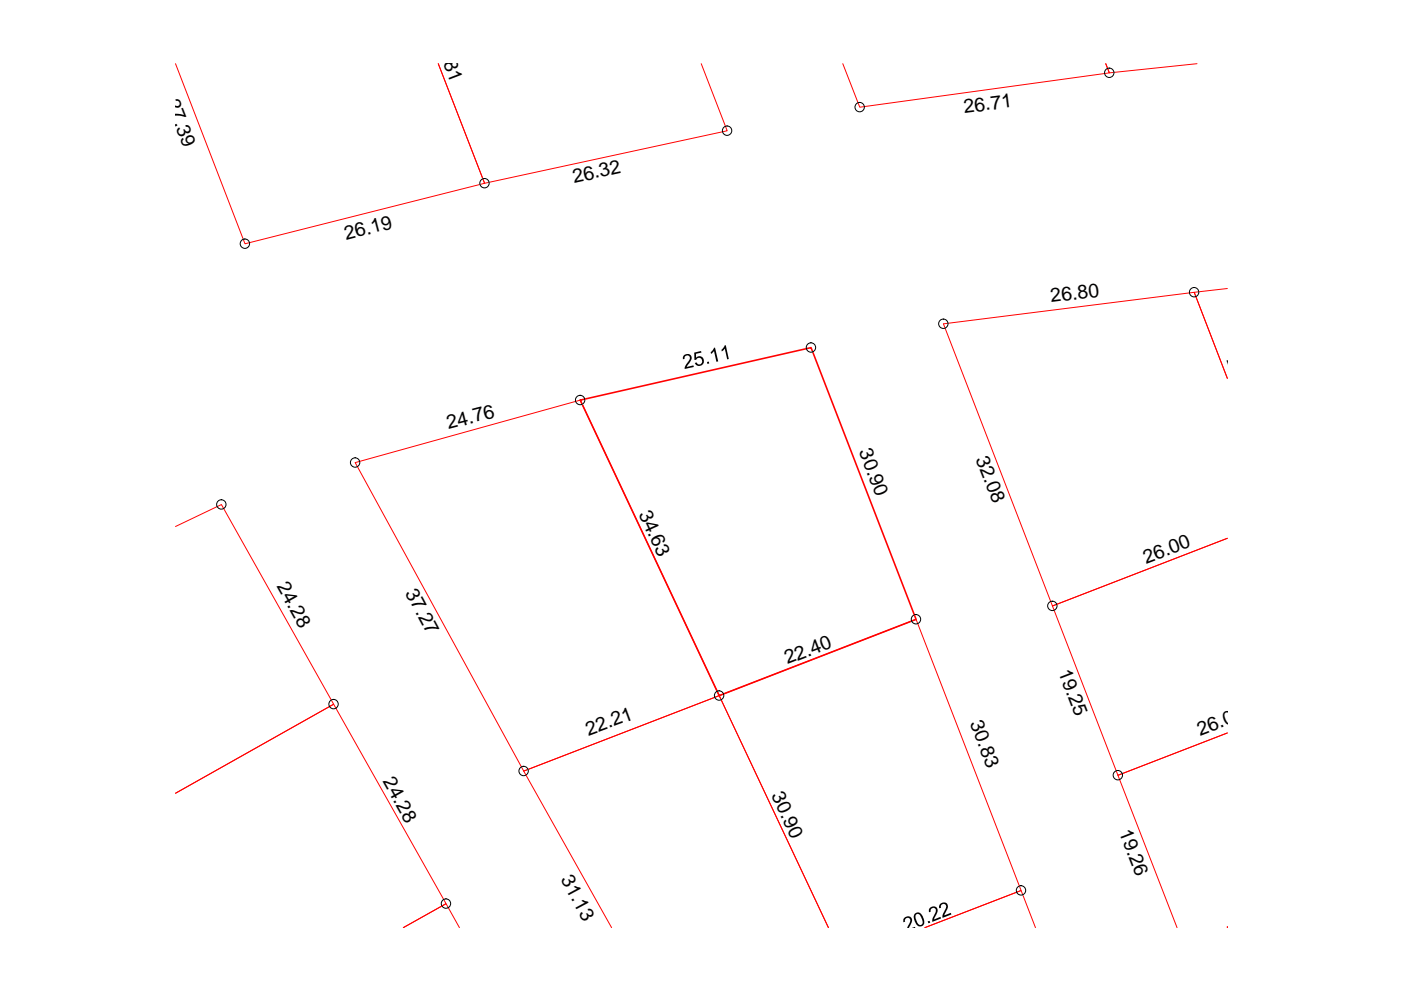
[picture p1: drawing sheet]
<svg xmlns="http://www.w3.org/2000/svg" width="297mm" height="210mm" viewBox="0 0 297 210" stroke-linecap="round" stroke-linejoin="round" font-family="sans-serif">
<path d="M37.2 13.5l14.7 38.2 50.8-12.8-9.8-25.4 9.8 25.4 51.5-11.2-5.5-14.2M178.7 13.5l3.6 9.2 52.9-7.2-.8-2 .8 2 18.6-2M260.2 61.2l-7 .8 7 18.2-7-18.2-53.2 6.7 23.1 59.8 37.1-14.4-37.1 14.4 13.9 35.9 23.2-9-23.2 9 12.6 32.3M75.3 98.1l47.7-13.3 29.5 62.7-41.5 16zM37.2 111.6l9.7-4.6 23.8 42.3-33.5 18.9 33.5-18.9 23.9 42.3-9.1 5.1 9.1-5.1 2.8 5.1M129.7 196.7l-18.7-33.2 41.5-16 23.1 49.2-23.1-49.2 41.7-16.2 22.3 57.5-20.4 7.9 20.4-7.9 3 7.9M260.2 196.7h.1" fill="none" stroke="#f00" stroke-width=".21"/>
<path d="M123 84.8l49-11.1 22.2 57.6-41.7 16.2z" fill="none" stroke="#f00" stroke-width=".34"/>
<g fill="none" stroke="#000" stroke-width=".21">
<circle cx="235.2" cy="15.4" r=".99"/>
<circle cx="102.7" cy="38.8" r=".99"/>
<circle cx="154.2" cy="27.7" r=".99"/>
<circle cx="182.3" cy="22.7" r=".99"/>
<circle cx="51.9" cy="51.7" r=".99"/>
<circle cx="171.9" cy="73.7" r=".99"/>
<circle cx="200" cy="68.6" r=".99"/>
<circle cx="253.2" cy="62" r=".99"/>
<circle cx="75.3" cy="98.1" r=".99"/>
<circle cx="123" cy="84.8" r=".99"/>
<circle cx="46.9" cy="107" r=".99"/>
<circle cx="194.2" cy="131.3" r=".99"/>
<circle cx="223.1" cy="128.5" r=".99"/>
<circle cx="70.7" cy="149.3" r=".99"/>
<circle cx="152.5" cy="147.5" r=".99"/>
<circle cx="111" cy="163.5" r=".99"/>
<circle cx="237" cy="164.4" r=".99"/>
<circle cx="94.6" cy="191.6" r=".99"/>
<circle cx="216.5" cy="188.8" r=".99"/>
</g>
<g fill="#000">
<path d="M144.9 75.4l.7-.3h.5l.3 .2 .2 .4v.5l-1 1.6 1.4-.3 .1 .3-1.9 .4 .1-.7 .8-1.1 .2-.7-.3-.3h-.4l-.4 .2v.5l-.4 .1zM147.2 74.8l1.4-.4 .1 .4-1.1 .2v.9l.5-.4h.4l.5 .3 .3 .8-.2 .5-.3 .4-.9 .1-.5-.5-.1-.1 .4-.2 .3 .5h.5l.3-.4 .1-.3-.2-.6-.4-.1-.5 .1-.2 .3h-.4zM149.9 76.8l.4-.1 .1 .3-.4 .2zM151.3 73.8l.3-.1 .7 2.9-.4 .1-.5-2.3-.7 .6v-.3l.4-.4zM153.6 73.2h.3l.6 2.9-.3 .1-.5-2.3-.6 .6-.1-.3 .3-.4zM191.7 194.6l.7-.3 .7 .2 .3 .8-.8 1.4 1.4-.2 .1 .2h-1.9h.2l.4-.8 .2-.9-.3-.4h-.5l-.3 .3v.5l-.3 .1-.1-.6zM196.7 195.4l.4-.2 .1 .4-.3 .1zM197 192.7l.7-.5h.3l.5 .2 .3 .4v.5l-.8 1.6 1.4-.5 .1 .3-1.8 .8v-.8l.7-1.3v-.6l-.2-.2-.4-.1-.4 .3v.5l-.4 .1zM199.3 191.7l.5-.3 .6-.1 .5 .5 .1 .7-.8 1.6 1.4-.6 .1 .4-1.8 .7v-.7l.6-1.3 .1-.5-.2-.3-.4-.2-.5 .3v.6l-.4 .1v-.5z"/>
<path d="M193.9 193.8l.4-.3h.6l.5 .4 .6 1.3v.6l-.3 .4-.4 .2h-.5l-.5-.4-.5-1.2-.1-.5zM194.3 193.8l-.2 .3 .2 1.1 .3 .6 .4 .3h.2l.4-.4-.1-.8-.6-1z"/>
</g>
<g font-size="4.1">
<text x="91.9" y="8" transform="rotate(69 91.9 8)">26.81</text>
<text x="35.2" y="21.7" transform="rotate(69 35.2 21.7)">27.39</text>
<text x="204.5" y="24" transform="rotate(-7 204.5 24)">26.71</text>
<text x="121.7" y="38.8" transform="rotate(-12 121.7 38.8)">26.32</text>
<text x="73.4" y="50.9" transform="rotate(-14 73.4 50.9)">26.19</text>
<text x="222.9" y="64.1" transform="rotate(-7 222.9 64.1)">26.80</text>
<text x="260.1" y="76.2" transform="rotate(69 260.1 76.2)">25.59</text>
<text x="95.1" y="91" transform="rotate(-14 95.1 91)">24.76</text>
<text x="182.1" y="95.7" transform="rotate(69 182.1 95.7)">30.90</text>
<text x="206.8" y="97.2" transform="rotate(69 206.8 97.2)">32.08</text>
<text x="135.3" y="108.9" transform="rotate(65 135.3 108.9)">34.63</text>
<text x="243" y="119.5" transform="rotate(-21 243 119.5)">26.00</text>
<text x="58.6" y="124.3" transform="rotate(61 58.6 124.3)">24.28</text>
<text x="85.9" y="125.6" transform="rotate(62 85.9 125.6)">37.27</text>
<text x="167" y="140.9" transform="rotate(-21 167 140.9)">22.40</text>
<text x="224.3" y="142.4" transform="rotate(69 224.3 142.4)">19.25</text>
<text x="124.8" y="156" transform="rotate(-20 124.8 156)">22.21</text>
<text x="205.6" y="153.3" transform="rotate(69 205.6 153.3)">30.83</text>
<text x="254.4" y="156.1" transform="rotate(-21 254.4 156.1)">26.00</text>
<text x="81.1" y="165.7" transform="rotate(61 81.1 165.7)">24.28</text>
<text x="28" y="172.5" transform="rotate(-30 28 172.5)">42.68</text>
<text x="163.5" y="168.6" transform="rotate(65 163.5 168.6)">30.90</text>
<text x="237.2" y="176.4" transform="rotate(69 237.2 176.4)">19.26</text>
<text x="118.8" y="186.4" transform="rotate(62 118.8 186.4)">31.13</text>
</g>
</svg>
